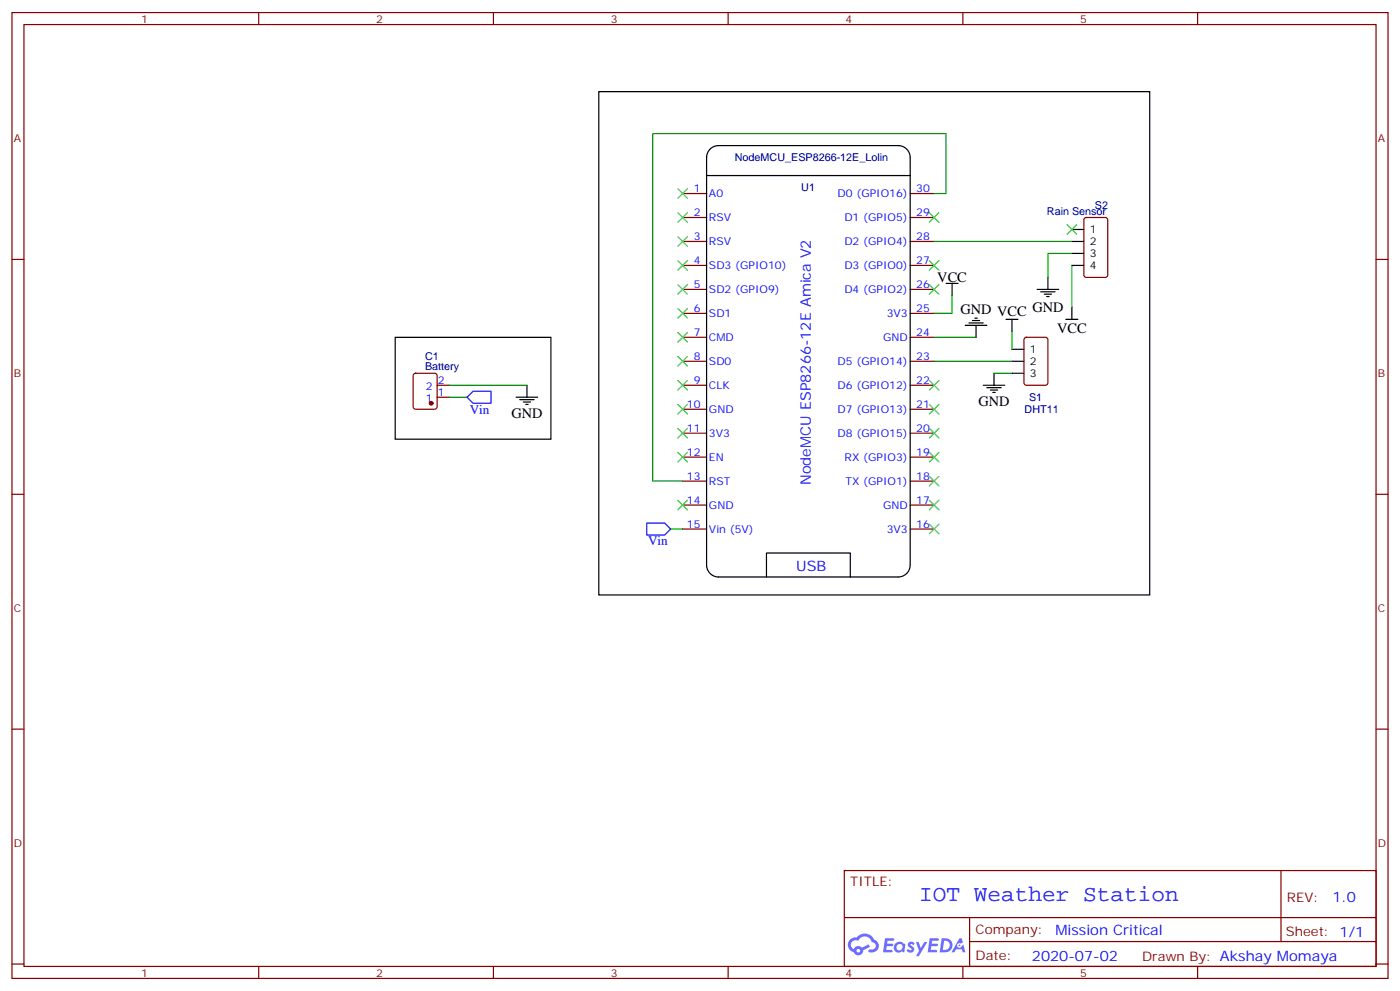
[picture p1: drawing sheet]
<svg xmlns="http://www.w3.org/2000/svg" width="412mm" height="292mm" viewBox="0 0 412 292" stroke-linecap="round" stroke-linejoin="round" font-family="sans-serif">
<g fill="none" stroke="#870000" stroke-width=".35">
<path d="M3.5 3.7h405.4v284.3h-405.4zM7.1 7.2h398.2v277.3h-398.2zM76.2 3.7v3.5M145.3 3.7v3.5M214.5 3.7v3.5M283.6 3.7v3.5M352.8 3.7v3.5M3.5 76.4h3.6M405.3 76.4h3.6M3.5 145.5h3.6M405.3 145.5h3.6M3.5 214.7h3.6"/>
<path d="M405.3 214.7h3.6M248.7 256.3h156.6v28.2h-156.6zM377.3 256.3v20.9M248.7 270.1h156.5M285.6 277.2h119.6M285.6 270.1v14.2M3.5 283.8h3.6M76.2 284.5v3.5M145.3 284.5v3.5M214.5 284.5v3.5M283.6 284.5v3.5M352.8 284.5v3.5"/>
<path d="M405.3 283.8h3.6"/>
</g>
<g fill="#5487ff">
<path d="M267.7 277.5a1.22 1.22 0 0 1 1.7 .2l-.4 .6a.47 .47 0 0 0-.3-.4 .47 .47 0 0 0-.5 .2l.1 .2a1.14 1.14 0 0 1 .8 1.8 1.14 1.14 0 0 1-1.9 0l-.2-.2 .5-.6 .7 .5a.29 .29 0 0 0 .3-.3 .29 .29 0 0 0-.2-.3 1.04 1.04 0 0 1-.6-1.7z"/>
<path d="M260.7 276.2h2.4l.3 .2-.2 .5-1.8 .1-.1 .8h1.5l.3 .4-.3 .4h-1.6l-.2 1.1h1.7l.2 .3-.2 .3-2.6 .1z"/>
<path d="M273.8 276.2h2.4l.3 .2-.1 .5-1.8 .1-.2 .8h1.6l.3 .4-.4 .4-1.6-.1-.1 1.1 1.7 .1 .2 .3-.2 .3-2.6 .1z"/>
<path d="M282.6 276.2h.7l.3 1.3-.6 .3a.69 .69 0 0 0-1 .3 .69 .69 0 0 0 .4 .9 .69 .69 0 0 0 .9-.6l.5-.2 .6 2.2h-.8l-.2-.9h-1.8l-.5 .9h-.8z"/>
<path d="M269.8 277.3h.8l.6 1.8 1.1-1.8h.9l-2.6 4.2h-.8l.9-1.5z"/>
<path d="M277.4 276.2l-.6 4.2h1.3a2.11 2.11 0 0 0 2.5-2.1 2.11 2.11 0 0 0-2.5-2.1zM278.1 277a1.39 1.39 0 0 1 1.7 1.4 1.39 1.39 0 0 1-1.8 1.2h-.3z"/>
<path d="M263.7 277.8a1.54 1.54 0 0 0-.1 2.2 1.54 1.54 0 0 0 2.2 .1l.6 .3 .3-2.3-.2-.3h-.4a1.49 1.49 0 0 0-2.4 0zM264 278.8a.94 .94 0 0 1 1.8 0 .94 .94 0 0 1-1.8 0z"/>
<path d="M250.4 276.6a2.18 2.18 0 0 0 1.1 3.7 1.44 1.44 0 0 0 1.6 .9 1.44 1.44 0 0 0 1.2-1.4l2-1.1-.5-.7-1.9 1a1.47 1.47 0 0 0-2.4 .4 1.39 1.39 0 0 1-.7-1.9 1.39 1.39 0 0 1 2-.5 2.12 2.12 0 0 1 2.2-1.3 2.12 2.12 0 0 1 1.9 1.7 1.14 1.14 0 0 1 1.1 1.4 1.14 1.14 0 0 1-1.7 .7 .43 .43 0 0 0-.5 .4 .43 .43 0 0 0 .4 .5 1.98 1.98 0 0 0 2.5-1.2 1.98 1.98 0 0 0-1.2-2.6 3.1 3.1 0 0 0-5.3-.6l-.9 .1zM252.3 279.9a.55 .55 0 0 1 1.1 0 .55 .55 0 0 1-1.1 0z"/>
<circle cx="282.6" cy="278.3" r=".26"/>
</g>
<g fill="none" stroke="#000" stroke-width=".35">
<path d="M176.4 27h162.3v148.2h-162.3zM208.1 51.7h60M209.2 43.9a3.5 3.5 0 0 1 2.5-1h52.9a3.5 3.5 0 0 1 3.5 3.5v119.9a3.5 3.5 0 0 1-3.5 3.6h-52.9a3.5 3.5 0 0 1-3.6-3.6v-119.9a3.5 3.5 0 0 1 1.1-2.5zM315.7 67.6h3.6M315.7 71.1h3.6M315.7 74.6h3.6M315.7 78.1h3.6M116.4 99.3h45.9v30h-45.9zM278.7 83.4h3.5M280.5 83.4v3.6M284.3 95.8h6.4M285.4 95.1h4.2"/>
<path d="M286.5 94.4h2.1M287.2 93.7h.7M287.5 95.8v3.5M296.3 94h3.6M298.1 94v3.5M305.5 85.2h6.4M306.6 85.9h4.2M307.6 86.6h2.1M308.3 87.3h.7M308.7 81.7v3.5M314 94h3.5M315.7 90.5v3.5"/>
<path d="M152 116.9h6.4M153.1 117.7h4.2M154.2 118.4h2.1M154.9 119.1h.7M155.2 113.4v3.5M289.6 113.4h6.4M290.7 114.1h4.2M291.7 114.8h2.2M292.5 115.5h.7M292.8 109.9v3.5M298.1 102.8h3.5M298.1 106.4h3.5"/>
<path d="M298.1 109.9h3.5M225.8 169.9v-7.1h24.7v7.1"/>
</g>
<path d="M275.2 57h3.5v-17.7h-86.4v102.3h8.8M275.2 71.1h40.5M315.7 74.6h-7v7.1M315.7 78.1v12.4M275.2 99.3h12.3M280.5 87v5.3h-5.3M298.1 97.5v5.3M132.3 116.9h5.3M132.3 113.4h22.9M275.2 106.4h22.9M292.8 109.9h5.3M197.6 155.8h3.5" fill="none" stroke="#008700" stroke-width=".35"/>
<g fill="none" stroke="#870000" stroke-width=".35">
<path d="M201.1 57h7M268.1 57h7.1M201.1 78.1h7M201.1 71.1h7M201.1 64h7M268.1 78.1h7.1M268.1 71.1h7.1M268.1 64h7.1M319.5 64.2l.5-.2h5.6l.7 .5v16.5l-.4 .6-5.9 .1-.7-.5v-16.5zM201.1 99.3h7M201.1 92.3h7M201.1 85.2h7"/>
<path d="M268.1 99.3h7.1M268.1 92.3h7.1M268.1 85.2h7.1M301.9 99.5l.4-.2h5.7l.6 .4 .1 13-.5 .7h-5.9l-.6-.4-.1-13zM121.9 110.1l.5-.2h5.7l.6 .4 .1 9.5-.5 .6-5.9 .1-.6-.5-.1-9.4zM128.8 116.9h3.5M128.8 113.4h3.5M201.1 113.4h7M201.1 106.4h7M268.1 113.4h7.1M268.1 106.4h7.1M201.1 134.6h7"/>
<path d="M201.1 127.5h7M201.1 120.5h7M268.1 134.6h7.1M268.1 127.5h7.1M268.1 120.5h7.1M201.1 155.8h7M201.1 148.7h7M201.1 141.6h7M268.1 155.8h7.1M268.1 148.7h7.1M268.1 141.6h7.1"/>
</g>
<circle cx="127" cy="118.7" r=".53" fill="#870000" stroke="#870000" stroke-width=".35"/>
<path d="M137.6 116.9l1.7-1.7h5.3v3.5h-5.3zM190.5 154h5.3l1.8 1.8-1.8 1.7h-5.3z" fill="none" stroke="#00f" stroke-width=".35"/>
<g fill="none" stroke="#3c3" stroke-width=".35">
<path d="M199.7 55.6l2.8 2.8M202.5 55.6l-2.8 2.8M199.7 62.6l2.8 2.8M199.7 69.7l2.8 2.8M199.7 76.7l2.8 2.9M202.5 62.6l-2.8 2.8M202.5 69.7l-2.8 2.8M202.5 76.7l-2.8 2.9M273.8 76.7l2.8 2.9M273.8 62.6l2.8 2.8M276.6 76.7l-2.8 2.9M276.6 62.6l-2.8 2.8"/>
<path d="M314.3 66.1l2.8 2.9M317.1 66.1l-2.8 2.9M199.7 83.8l2.8 2.8M199.7 90.8l2.8 2.9M199.7 97.9l2.8 2.8M202.5 83.8l-2.8 2.8M202.5 90.8l-2.8 2.9M202.5 97.9l-2.8 2.8M273.8 83.8l2.8 2.8M276.6 83.8l-2.8 2.8M199.7 105l2.8 2.8M199.7 112l2.8 2.8"/>
<path d="M199.7 119.1l2.8 2.8M202.5 105l-2.8 2.8M202.5 112l-2.8 2.8M202.5 119.1l-2.8 2.8M273.8 119.1l2.8 2.8M273.8 112l2.8 2.8M276.6 119.1l-2.8 2.8M276.6 112l-2.8 2.8M199.7 133.2l2.8 2.8M199.7 126.1l2.8 2.8M202.5 133.2l-2.8 2.8M202.5 126.1l-2.8 2.8"/>
<path d="M273.8 133.2l2.8 2.8M273.8 126.1l2.8 2.8M276.6 133.2l-2.8 2.8M276.6 126.1l-2.8 2.8M199.7 147.3l2.8 2.8M202.5 147.3l-2.8 2.8M273.8 154.3l2.8 2.9M273.8 147.3l2.8 2.8M273.8 140.2l2.8 2.9M276.6 154.3l-2.8 2.9M276.6 147.3l-2.8 2.8M276.6 140.2l-2.8 2.9"/>
</g>
<text font-size="6.7" fill="#00f" x="270.8" y="265.3">IOT Weather Station</text>
<g font-size="4.2">
<text x="276.1" y="83.1">VCC</text>
<text x="282.9" y="92.6">GND VCC GND</text>
<text x="311.4" y="98">VCC</text>
<text x="288.2" y="119.4">GND</text>
<text x="150.6" y="122.9">GND</text>
</g>
<g font-size="4.2" fill="#00f">
<text x="238.9" y="142.8" transform="rotate(-90 238.9 142.8)">NodeMCU ESP8266-12E Amica V2</text>
<text x="234.5" y="168.1">USB</text>
<text x="392.5" y="265.6">1.0</text>
<text x="310.9" y="275.1">Mission Critical</text>
<text x="304" y="282.9">2020-07-02</text>
</g>
<g font-size="3.9" fill="#00f">
<text x="138.4" y="121.7">Vin</text>
<text x="190.9" y="160.5">Vin</text>
</g>
<g font-size="3.9" fill="#800">
<text x="250.5" y="260.9">TITLE:</text>
<text x="379.1" y="265.6">REV:</text>
<text x="287.4" y="275.1">Company:</text>
<text x="378.7" y="275.7">Sheet: 1/1</text>
<text x="287.4" y="282.8">Date:</text>
<text x="336.4" y="282.8">Drawn By: Akshay Momaya</text>
</g>
<g font-size="3.2" fill="#800">
<text x="41.6" y="6.7">1</text>
<text x="110.8" y="6.7">2</text>
<text x="179.9" y="6.7">3</text>
<text x="249.1" y="6.7">4</text>
<text x="318.2" y="6.7">5</text>
<text x="4.1" y="41.8">A</text>
<text x="405.9" y="41.8">A</text>
<text x="4.1" y="110.9">B</text>
<text x="405.9" y="110.9">B</text>
<text x="4.1" y="180.1">C</text>
<text x="405.9" y="180.1">C</text>
<text x="4.1" y="249.2">D</text>
<text x="405.9" y="249.2">D</text>
<text x="41.6" y="287.5">1</text>
<text x="110.8" y="287.5">2</text>
<text x="179.9" y="287.5">3</text>
<text x="249.1" y="287.5">4</text>
<text x="318.2" y="287.5">5</text>
</g>
<g font-size="3.2" fill="#000080">
<text x="216.5" y="47.4">NodeMCU_ESP8266-12E_Lolin</text>
<text x="236" y="56.4">U1</text>
<text x="308.4" y="63.4">Rain Sensor</text>
<text x="322.5" y="61.6">S2</text>
<text x="125.2" y="105.9">C1</text>
<text x="125.2" y="108.8">Battery</text>
<text x="303.1" y="118">S1</text>
<text x="301.8" y="121.5">DHT11</text>
</g>
<g font-size="3.2" fill="#00f">
<text x="204.4" y="56.6">1</text>
<text x="208.8" y="58">A0</text>
<text x="246.7" y="58">D0 (GPIO16)</text>
<text x="269.9" y="56.6">30</text>
<text x="204.4" y="63.7">2</text>
<text x="208.8" y="65.1">RSV</text>
<text x="248.7" y="65.1">D1 (GPIO5)</text>
<text x="269.9" y="63.7">29</text>
<text x="204.4" y="70.7">3</text>
<text x="269.9" y="70.7">28</text>
<text x="204.4" y="77.8">4</text>
<text x="208.8" y="72.1">RSV</text>
<text x="248.7" y="72.1">D2 (GPIO4)</text>
<text x="269.9" y="77.8">27</text>
<text x="208.8" y="79.2">SD3 (GPIO10)</text>
<text x="248.7" y="79.2">D3 (GPIO0)</text>
<text x="204.4" y="84.8">5</text>
<text x="208.8" y="86.3">SD2 (GPIO9)</text>
<text x="248.7" y="86.3">D4 (GPIO2)</text>
<text x="269.9" y="84.8">26</text>
<text x="204.4" y="91.9">6</text>
<text x="208.8" y="93.3">SD1</text>
<text x="261.2" y="93.3">3V3</text>
<text x="269.9" y="91.9">25</text>
<text x="204.4" y="99">7</text>
<text x="208.8" y="100.4">CMD</text>
<text x="260.1" y="100.4">GND</text>
<text x="269.9" y="99">24</text>
<text x="204.4" y="106">8</text>
<text x="208.8" y="107.4">SD0</text>
<text x="246.7" y="107.4">D5 (GPIO14)</text>
<text x="269.9" y="106">23</text>
<text x="128.9" y="113.1">2</text>
<text x="204.4" y="113.1">9</text>
<text x="269.9" y="113.1">22</text>
<text x="125.4" y="118.4">1</text>
<text x="125.4" y="114.8">2</text>
<text x="128.9" y="116.6">1</text>
<text x="208.8" y="114.5">CLK</text>
<text x="246.7" y="114.5">D6 (GPIO12)</text>
<text x="202.3" y="120.1">10</text>
<text x="208.8" y="121.5">GND</text>
<text x="246.7" y="121.5">D7 (GPIO13)</text>
<text x="269.9" y="120.1">21</text>
<text x="202.3" y="127.2">11</text>
<text x="208.8" y="128.6">3V3</text>
<text x="246.7" y="128.6">D8 (GPIO15)</text>
<text x="269.9" y="127.2">20</text>
<text x="202.3" y="134.2">12</text>
<text x="208.8" y="135.6">EN</text>
<text x="248.8" y="135.6">RX (GPIO3)</text>
<text x="269.9" y="134.2">19</text>
<text x="202.3" y="141.3">13</text>
<text x="208.8" y="142.7">RST</text>
<text x="249.1" y="142.7">TX (GPIO1)</text>
<text x="269.9" y="141.3">18</text>
<text x="202.3" y="148.3">14</text>
<text x="208.8" y="149.8">GND</text>
<text x="260.1" y="149.8">GND</text>
<text x="269.9" y="148.3">17</text>
<text x="202.3" y="155.4">15</text>
<text x="269.9" y="155.4">16</text>
<text x="208.8" y="156.8">Vin (5V)</text>
<text x="261.2" y="156.8">3V3</text>
</g>
<g font-size="3.2">
<text x="321" y="68.6">1</text>
<text x="321" y="72.1">2</text>
<text x="321" y="75.7">3</text>
<text x="321" y="79.2">4</text>
<text x="303.4" y="103.9">1</text>
<text x="303.4" y="107.4">2</text>
<text x="303.4" y="110.9">3</text>
</g>
</svg>
